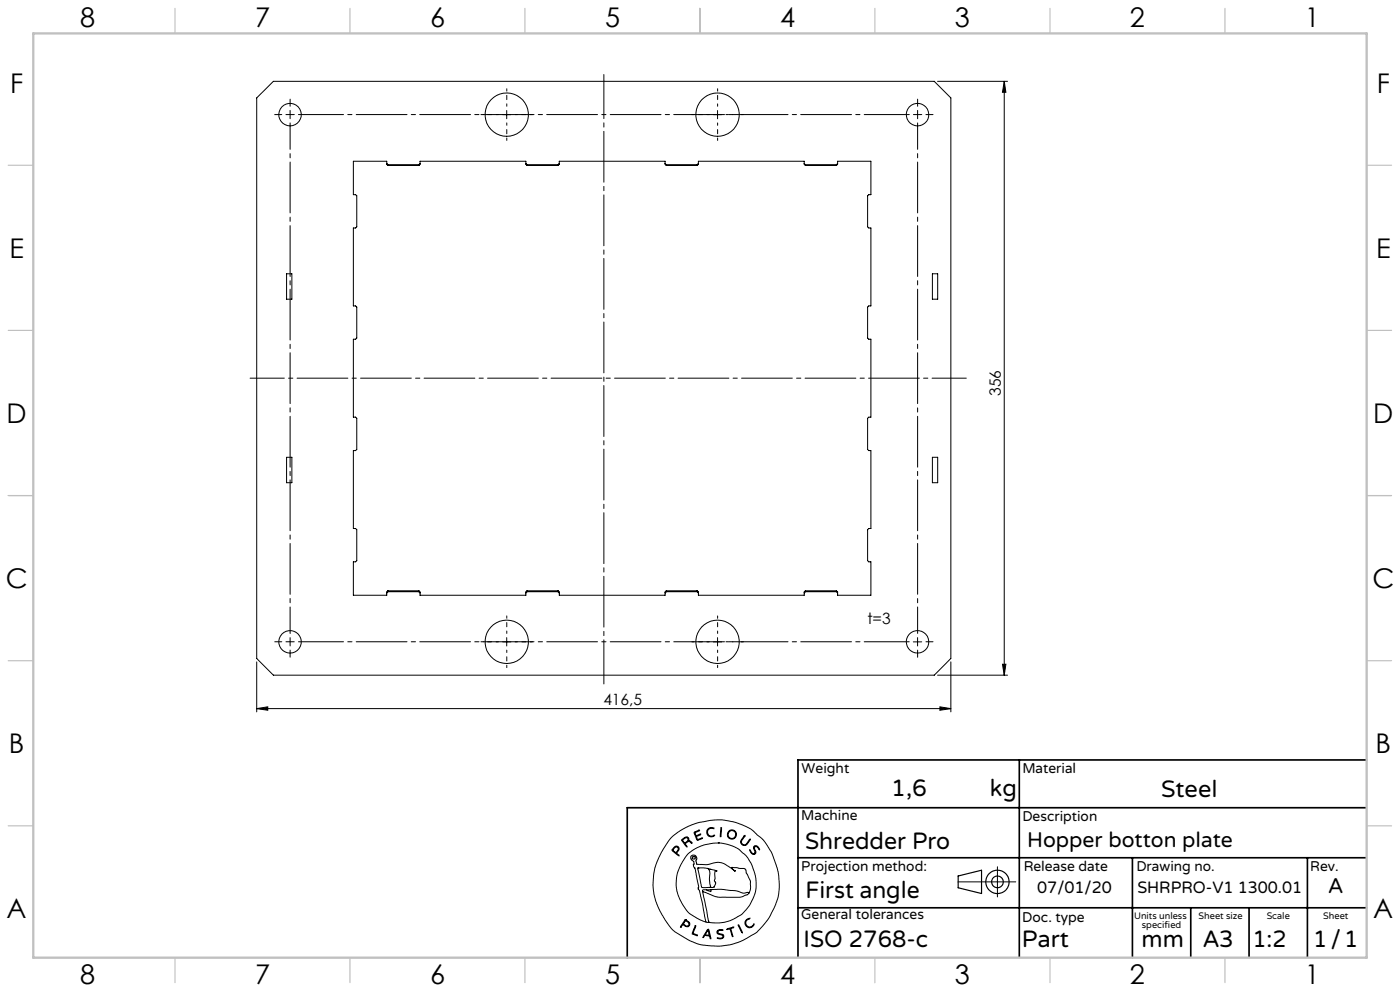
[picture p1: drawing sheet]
<svg xmlns="http://www.w3.org/2000/svg" width="420mm" height="297mm" viewBox="0 0 420 297" stroke-linecap="round" stroke-linejoin="round" font-family="sans-serif">
<g fill="none" stroke="#000" stroke-width=".3">
<path d="M77 29.3l5-4.9h198.3l5 4.9v168l-5 5h-198.3l-5-5zM150.8 34.4h2.5M152 33.1v2.5M214 34.4h2.5M215.3 33.1v2.5M281.3 24.4h21M301.3 24.4v177.9M301.3 24.4l.5 3.3h-1.1zM116 49l.4 .4M116.4 49.6l-.4-.4v-.9h-10v10h.7l.3 .4v9.3l-.3 .3h-.7v23.4h.7l.3 .3v9.3l-.3 .4h-.7v23.3h.7l.3 .4v9.3l-.3 .3h-.7v23.4h.7l.3 .3v9.3l-.3 .4h-.7v10h10v-1l.4-.3M116.4 49.4h9.3M116.4 49.6h9.3"/>
<path d="M116.4 49.4v.2M125.7 49.6l.3-.4v-.9h31.8v.9l.3 .4M125.7 49.4v.2M126 49l-.3 .4M157.8 49l.3 .4M158.1 49.4h9.3M158.1 49.6h9.3M158.1 49.4v.2M167.4 49.6l.4-.4v-.9h31.7v.9l.4 .4M167.4 49.4v.2M167.8 49l-.4 .4M199.5 49l.4 .4"/>
<path d="M199.9 49.4h9.3M199.9 49.6h9.3M199.9 49.4v.2M209.2 49.6l.3-.4v-.9h31.8v.9l.3 .4M209.2 49.4v.2M209.5 49l-.3 .4M241.3 49l.3 .4M241.6 49.4h9.3M241.6 49.4v.2M241.6 49.6h9.3M250.9 49.6l.4-.4v-.9h10v10h-.7l-.3 .4v9.3l.3 .3h.7v23.4h-.7l-.3 .3v9.3l.3 .4h.7v23.3h-.7l-.3 .4v9.3l.3 .3h.7v23.4h-.7l-.3 .3v9.3l.3 .4h.7v10h-10v-1l-.4-.3M250.9 49.4v.2"/>
<path d="M251.3 49l-.4 .4M86 82.1h1.6v7.6h-1.6zM279.7 82.1h1.6v7.6h-1.6zM86 137.1h1.6v7.6h-1.6zM279.7 137.1h1.6v7.6h-1.6zM116.4 177.3l-.4 .4M116.4 177.3h9.3M116.4 177.1v.2M116.4 177.1h9.3M125.7 177.1l.3 .3v1h31.8v-1l.3-.3M125.7 177.3l.3 .4M125.7 177.1v.2"/>
<path d="M158.1 177.3h9.3M158.1 177.3l-.3 .4M158.1 177.1h9.3M158.1 177.1v.2M167.4 177.1l.4 .3v1h31.7v-1l.4-.3M167.4 177.3l.4 .4M167.4 177.1v.2M199.9 177.3h9.3M199.9 177.3l-.4 .4M199.9 177.1h9.3M199.9 177.1v.2M209.2 177.1l.3 .3v1h31.8v-1l.3-.3"/>
<path d="M209.2 177.3l.3 .4M209.2 177.1v.2M241.6 177.3h9.3M241.6 177.3l-.3 .4M241.6 177.1v.2M241.6 177.1h9.3M250.9 177.3l.4 .4M250.9 177.1v.2M77 198.4v15M150.8 192.4h2.5M152 191.1v2.5M214 192.4h2.5"/>
<path d="M215.3 191.1v2.5M274 192.4h2.5M275.3 191.1v2.5M285.3 198.4v15M300.7 199.1h1.1l-.5 3.2zM77 212.4l3.3-.6v1.1zM77 212.4h208.3M281.3 202.3h21M282 211.8l3.3 .6-3.3 .5zM201.4 251l2.6-2 4.6-2.2 4.6-1 3.4-.1 4.2 .8 3.2 1.3 1.7 1 3.3 2.9 2.6 4 1.5 4.4 .5 2.6 .2 3.9-.5 2.9-2.4 5.2-1.4 2-2.5 2.8-4 2.3-1.6 .7-2.6 .7-3.7 .4-4.2-.4-2-.5-2.4-1-3.9-2.4-1.2-1-2.3-3.3-1.7-3.2-1.2-3.7-.3-2.6 .2-3.5 .7-2.9 1.6-3.6zM202.2 253.9l.6-.3 .8 .3 .1 .6-.3 .7a.61 .61 0 0 0-.3 .6 .61 .61 0 0 0 .6 .5l-.1 .2-1.6-1.3a.49 .49 0 0 1-.4-.4 .49 .49 0 0 1 .4-.5zM202.3 254.1l.5-.3 .5 .2 .2 .4-.2 .5a.61 .61 0 0 1-.5 .6 .61 .61 0 0 1-.7-.5l-.2-.3z"/>
<path d="M204.5 251.6l1-.6 .6-.2 .5 .4 .1 .8 .4 .1 .5 .6-.2 .1-.6-.6-.8 .4a.5 .5 0 0 0-.4 .5 .5 .5 0 0 0 .4 .4l.1 .4-1.6-1.9zM204.8 251.7l.9-.6h.4l.3 .7-.4 .5a.59 .59 0 0 1-.6 .3 .59 .59 0 0 1-.5-.6zM208.2 249.4l1.6-.6a.31 .31 0 0 1-.1 .4 .31 .31 0 0 1-.4 0l-.7 .2-.1 .3a.56 .56 0 0 0 .3 .7 .56 .56 0 0 0 .7-.2l.7-.2-1.2 .6 .3 1 1.3-.5 .2 .1-1.7 .6zM212.3 248.5l.8-.5 1 .2 .1 .2-1-.2-.5 .2-.4 .6v.7l.5 .8 1.6-.1-.8 .4-1.2-.3-.4-.9zM215.5 252.6l2.7 .4 2.1 .8 1.5 .8 2.1 1.9 1.5 2.3 1 3 .4 1.9v2.6l-.4 1.8-1.4 3-2.5 2.9-3.4 1.9-1.9 .5-1.4 .2-3.1-.2M215.5 252.6l-2.1 .2-2.9 .7-1.9 .8-1.8 1.2-1.3 1.5-1.2 2.1-1 2.4-.3 1.3-.2 2.7 .3 1.6 .9 2.6 1.1 1.9 1.8 2.3 2.8 1.6 2.1 .9M215.5 252.6h.1M216.3 248.1v2.5l-.2 .2zM223.3 250.4h.1l.1 .2-1.1 1.6 .1 .6 .4 .3h.9l1-1.5h.3l-.9 1.4-.6 .4-1-.3-.4-.7zM224.9 254.7l.7 1 .6 .2 .3-.3-.4-1.4 .2-.7 .9 .1 .7 1-.1 .1-.8-1h-.6l-.1 .5 .5 1.3-.6 .6-.9-.5zM299.2 259.8v9M205.6 275.6l-.7 1a1.25 1.25 0 0 0-.7 1.3l.3-.3a.57 .57 0 0 1 .5-.4 .57 .57 0 0 1 .6 .4l.8 .1 .5-.6-.1-.6-1.2-.9"/>
<path d="M205.6 275.6h.1M205.6 275.9l-.3 .5M205.7 275.9l.9 .7 .1 .4-.4 .5-.8-.3a.39 .39 0 0 1-.5-.2 .39 .39 0 0 1 .2-.5l.1-.1M205.7 275.9h.1M208.6 277.4h.1v.3l-.4 1a.74 .74 0 0 0-.3 .9 .74 .74 0 0 0 .8 .5l.4 .3-1.6-.6zM209.3 260.2h2.9l2.4 .6 .4 .3a.27 .27 0 0 0-.4-.1 .27 .27 0 0 0-.1 .3v2l-.2 .7 .4 .8-.4 .9-.4 .3h-2.3a.99 .99 0 0 1-1.3-1.1zM209.4 260.1h.1M210.8 267.2l1.9 9.2M210.8 267.2l3.3 1.3 1.8 .4h6l2.3-.7 .4-.4M211.8 276.4h.9M211.9 266.7a.76 .76 0 0 0-1.2 .3l.1 .2M212.1 260.2l.6 .4 .2 .7-.1 2.5 .4 1.9-.3 .2"/>
<path d="M212.3 278.6l.2-.1 .2 .2 .6 2.6-.3-.2a.63 .63 0 0 0-.2-.6 .63 .63 0 0 0-.7-.1 .83 .83 0 0 0-1.1 .6l-.1-.1 .2-.5zM212.3 278.9l.5 1.3h-.6a.38 .38 0 0 1-.5-.2 .38 .38 0 0 1 .2-.5zM212.4 278.9h.1M212.7 276.4h.1M213 260.6h.1M213.3 266.6l3.2-.1 4.2 .4 2.3 .8 1.4-.3 .3 .1-.1 .3M213.3 266.6v.6l-1.4-.5M213.3 266.6l-1.4 .1M215.3 278.9l.5-.3 1.1 .1v.2l-1.1-.1-.5 .5 .2 .4 1.5 .5 .1 .5-.2 .5-.6 .2-1.1-.2h1.1l.6-.4-.2-.5-1.5-.5-.1-.5zM218 278.4l2.1-.5-.8 .4 .5 2.4-.8-2.3-.8 .2zM221.5 277.2l1.2 2.2v.2zM221.5 277.1h.1"/>
<path d="M223.9 275.7l.8-.5 .3 .1-.8 .4-.4 .5v.9l.6 .6 .8 .1 .9-.9a.34 .34 0 0 1 .2 .4 .34 .34 0 0 1-.4 .3l-.9 .5-1-.4-.5-1zM224.6 267.8l.5-1.4v-2.3l-1.7-3.8-3.9-.3 1.1 1.1-3.3-2.2-1.6-.5-3.6 .7-3-.1-.3-.9 .3-.7-.2-.7-.5-.4-.9 .1-.2 .3-.1 .5 .2 .4 .8 .7-.1 1.5 .4 .4 1.1 5.4-.2 .8 .5 .8 1.9 9.2M287.4 264.3h17.3"/>
<circle cx="87" cy="34.4" r="3.4"/>
<circle cx="152" cy="34.3" r="6.5"/>
<circle cx="215.3" cy="34.3" r="6.5"/>
<circle cx="275.3" cy="34.4" r="3.4"/>
<circle cx="87" cy="192.4" r="3.4"/>
<circle cx="152" cy="192.4" r="6.5"/>
<circle cx="215.3" cy="192.4" r="6.5"/>
<circle cx="275.3" cy="192.3" r="3.4"/>
<circle cx="208.1" cy="257.1" r=".44"/>
<circle cx="219.5" cy="250.1" r="1.17"/>
<circle cx="219.5" cy="250.1" r="1.38"/>
</g>
<g fill="none" stroke="#000" stroke-width=".35">
<path d="M287.4 262.5l7.1-1.7v7l-7.1-1.7z"/>
<circle cx="299.2" cy="264.3" r="3.5"/>
<circle cx="299.2" cy="264.3" r="1.75"/>
</g>
<g fill="none" stroke="#000" stroke-width=".3" stroke-dasharray="15.2 1.3 1.3 1.3">
<path d="M84.5 34.3h-2.1M87 34.3v-1.2M87 34.3h-1.2M87 34.3v1.3M87 34.3h1.3M87 31.8v-2.1M275.3 34.3v-1.2M275.3 34.3h-1.3M275.3 34.3v1.3M275.3 34.3h1.2M275.3 31.8v-2.1M277.8 34.3h2.1"/>
<path d="M84.5 192.3h-2.1M87 192.3v-1.2M87 192.3h-1.2M87 192.3v1.3M87 192.3h1.3M87 194.8v2.2M275.3 194.8v2.2M277.8 192.3h2.1"/>
</g>
<path d="M87 189.8v-153M275.3 189.8v-153" fill="none" stroke="#000" stroke-width=".3" stroke-dasharray="15.2 1.3 1.3 1.3" stroke-dashoffset="7.3"/>
<path d="M89.5 34.3h183.3M89.5 192.3h183.3" fill="none" stroke="#000" stroke-width=".3" stroke-dasharray="15.2 1.3 1.3 1.3" stroke-dashoffset="1.7"/>
<g fill="none" stroke="#000" stroke-width=".3" stroke-dasharray="15.2 1.3 1.3 1.3" stroke-dashoffset="14.5">
<path d="M149.5 34.3h-5.2M152 31.8v-5.2M152 36.8v5.3M154.5 34.3h5.3M212.8 34.3h-5.3M215.3 31.8v-5.2M215.3 36.8v5.3M217.8 34.3h5.2M149.5 192.3h-5.2M152 189.8v-5.2M152 194.8v5.3M154.5 192.3h5.3"/>
<path d="M212.8 192.3h-5.3M215.3 189.8v-5.2M215.3 194.8v5.3M217.8 192.3h5.2"/>
</g>
<path d="M181.2 205v-182.7" fill="none" stroke="#000" stroke-width=".3" stroke-dasharray="15.2 1.3 1.3 1.3" stroke-dashoffset="2"/>
<path d="M75 113.3h214.9" fill="none" stroke="#000" stroke-width=".3" stroke-dasharray="15.2 1.3 1.3 1.3" stroke-dashoffset="5"/>
<path d="M305.8 227.7v59.2M410 227.7h-170.6v59.2M239.4 257.1h170.3M339.7 257.1v29.9M392.2 257.1v29.8M409.7 242.1h-221.5v45M239.4 272.1h170.6M357.2 272.1v14.8M374.7 272.1v14.8" fill="none" stroke="#000" stroke-width=".5"/>
<g fill="none" stroke="#c0c0c0" stroke-width=".35">
<path d="M52.5 2.5v7.5M105 2.5v7.5M157.5 2.5v7.5M210 2.5v7.5M262.5 2.5v7.5M315 2.5v7.5M367.5 2.5v7.5M2.5 49.5h7.5M410 49.5h7.5M2.5 99h7.5M410 99h7.5M2.5 148.5h7.5"/>
<path d="M410 148.5h7.5M2.5 198h7.5M410 198h7.5M2.5 247.5h7.5M410 247.5h7.5M52.5 287v7.5M105 287v7.5M157.5 287v7.5M210 287v7.5M262.5 287v7.5M315 287v7.5M367.5 287v7.5"/>
</g>
<path d="M10 10h400v277h-400z" fill="none" stroke="#c0c0c0" stroke-width=".7"/>
<g fill="#000">
<path d="M77 212.4l3.3-.6v1.1zM282 211.8l3.3 .6-3.3 .5z"/>
<path d="M300.7 199.1h1.1l-.5 3.2zM301.3 24.4l.5 3.3h-1.1z"/>
</g>
<g font-size="8.1">
<text x="24" y="8">8</text>
<text x="76.5" y="8">7</text>
<text x="129" y="8">6</text>
<text x="181.5" y="8">5</text>
<text x="234" y="8">4</text>
<text x="286.5" y="8">3</text>
<text x="339" y="8">2</text>
<text x="391.5" y="8">1</text>
<text x="3" y="27.7">F</text>
<text x="413" y="27.7">F</text>
<text x="2.8" y="77.2">E</text>
<text x="412.8" y="77.2">E</text>
<text x="2" y="126.7">D</text>
<text x="412" y="126.7">D</text>
<text x="1.7" y="176.2">C</text>
<text x="411.7" y="176.2">C</text>
<text x="2.7" y="225.7">B</text>
<text x="412.7" y="225.7">B</text>
<text x="2" y="275.2">A</text>
<text x="412" y="275.2">A</text>
<text x="24" y="295">8</text>
<text x="76.5" y="295">7</text>
<text x="129" y="295">6</text>
<text x="181.5" y="295">5</text>
<text x="234" y="295">4</text>
<text x="286.5" y="295">3</text>
<text x="339" y="295">2</text>
<text x="391.5" y="295">1</text>
</g>
<g font-size="7.1">
<text x="267.4" y="238.5">1,6</text>
<text x="297" y="238.5">kg</text>
<text x="348.3" y="239">Steel</text>
<text x="241.5" y="254.4">Shredder Pro</text>
<text x="241.6" y="269.2">First angle</text>
<text x="241.1" y="283.7">ISO 2768-c</text>
<text x="306.6" y="283.9">Part</text>
<text x="342.5" y="283.9">mm</text>
<text x="360.9" y="283.8">A3</text>
<text x="375.7" y="283.9">1:2</text>
<text x="393.9" y="283.9">1/1</text>
</g>
<g font-size="6.3">
<text x="308.1" y="253.8">Hopper botton plate</text>
<text x="398.5" y="267.7">A</text>
</g>
<g font-size="4.9">
<text x="311.2" y="267.6">07/01/20</text>
<text x="341.2" y="267.6">SHRPRO-V1 1300.01</text>
</g>
<g font-size="4.7">
<text x="300.3" y="118.7" transform="rotate(-90 300.3 118.7)">356</text>
<text x="260.2" y="186.9">t=3</text>
<text x="181" y="211.3">416,5</text>
</g>
<g font-size="4.2">
<text x="240.5" y="231.7">Weight</text>
<text x="306.7" y="231.7">Material</text>
<text x="240.4" y="245.9">Machine</text>
<text x="306.7" y="246.1">Description</text>
<text x="240.4" y="261.1">Projection method:</text>
<text x="307.1" y="261">Release date</text>
<text x="340.9" y="261">Drawing no.</text>
<text x="393.1" y="261">Rev.</text>
<text x="240.4" y="275.6">General tolerances</text>
<text x="306.7" y="276.2">Doc. type</text>
</g>
<g font-size="2.8">
<text x="340.2" y="275.3">Units unless</text>
<text x="359.6" y="275.3">Sheet size</text>
<text x="380" y="275.3">Scale</text>
<text x="396.9" y="275.3">Sheet</text>
<text x="342.6" y="278.2">specified</text>
</g>
</svg>
